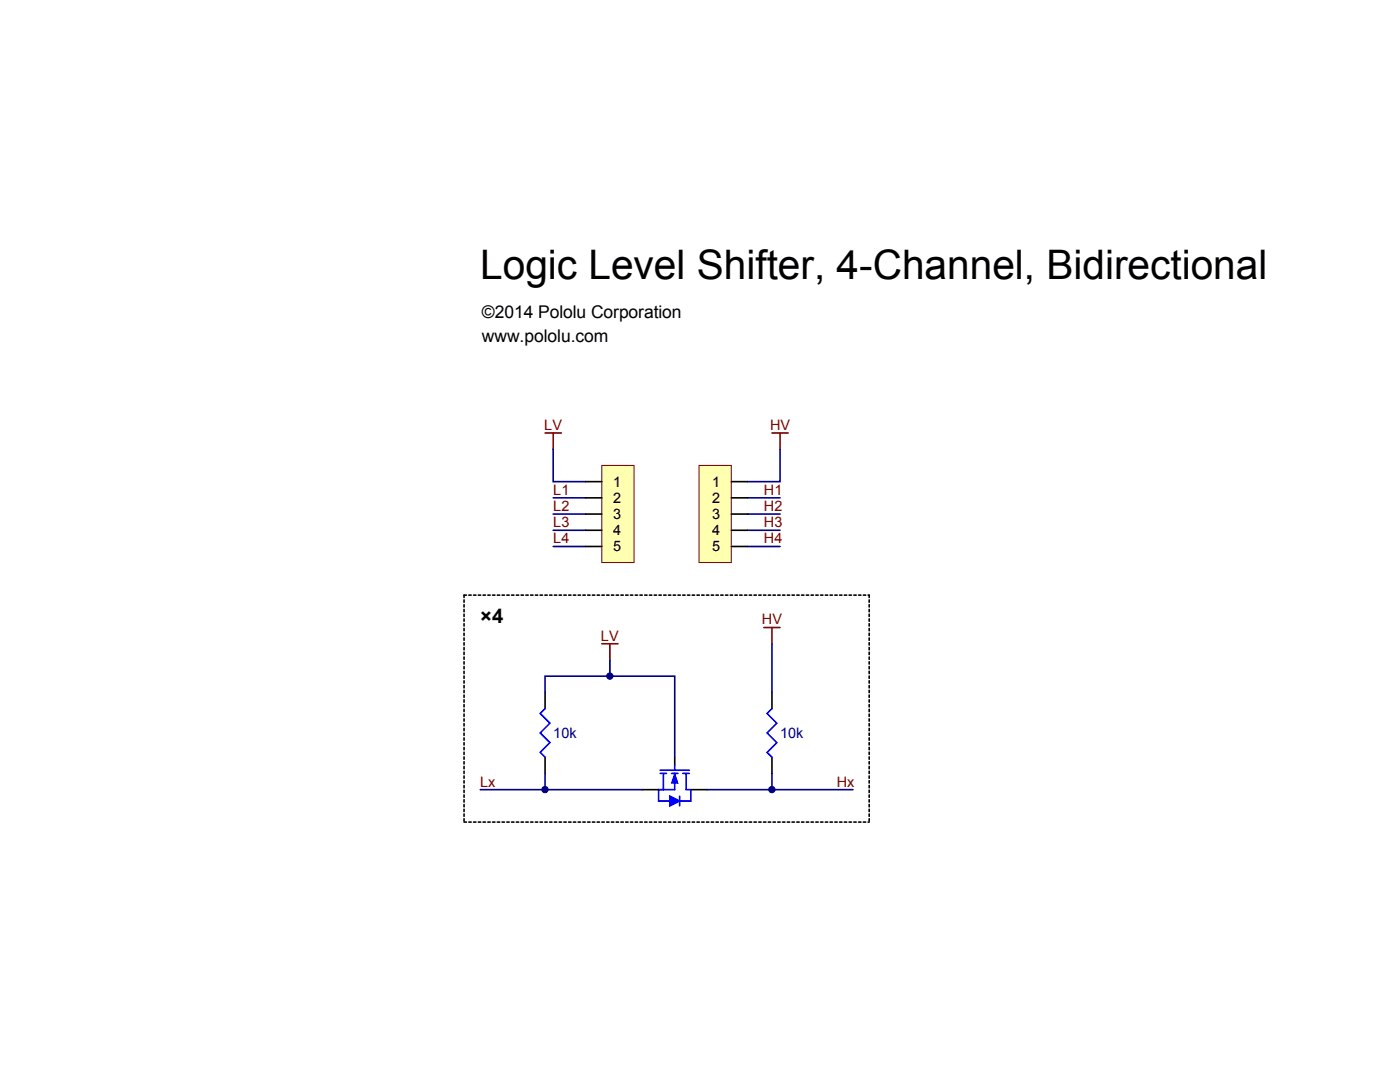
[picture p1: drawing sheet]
<svg xmlns="http://www.w3.org/2000/svg" width="271mm" height="207mm" viewBox="0 0 271 207" stroke-linecap="round" stroke-linejoin="round" font-family="sans-serif">
<path d="M105.5 133.9v3.1M149.4 133.9v3.1M105.5 146.4v3.1M124.3 152.7h3.1M130.6 146.4v1.6M133.7 152.7h3.1M149.4 146.4v3.1" fill="none" stroke="#000" stroke-width=".31"/>
<path d="M105.5 137l-1 1 1.9 1.8-1.9 1.9 1.9 1.9-1.9 1.9 1 .9M149.4 137l-.9 1 1.8 1.8-1.8 1.9 1.8 1.9-1.8 1.9 .9 .9M127.8 148.9h5.6M127.8 149.5h1.2M128.4 149.5v3.2M129.9 149.5h1.3M130.6 149.5v3.2h-3.2v2.2h2.2M130.6 148v.9M131.5 153.9v1.9M132.1 149.5h1.3M132.8 149.5v3.2h.9v2.2h-2.2" fill="none" stroke="#00f" stroke-width=".31"/>
<path d="M130.6 149.5l.6 1.9h-1.3z" fill="#00f" stroke="#00f" stroke-width=".19"/>
<path d="M129.6 153.9l1.9 1-1.9 .9z" fill="#00f" stroke="#00f" stroke-width=".31"/>
<path d="M107.1 86.9v6.2h6.2M107.1 96.3h6.2M107.1 99.4h6.2M144.7 96.3h6.3M144.7 99.4h6.3M151 86.9v6.2h-6.3M107.1 102.5h6.2M107.1 105.7h6.2M144.7 102.5h6.3M144.7 105.7h6.3M149.4 124.5v9.4M92.9 152.7h31.4" fill="none" stroke="#000080" stroke-width=".31"/>
<path d="M105.5 83.7h3.1M107.1 83.7v3.2M149.4 83.7h3.1M151 83.7v3.2M116.5 124.5h3.1M118 124.5v3.1M147.8 121.3h3.2M149.4 121.3v3.2" fill="none" stroke="#800000" stroke-width=".31"/>
<path d="M116.5 90h6.2v18.8h-6.2z" fill="#ffffb0" stroke="#800000" stroke-width=".19"/>
<path d="M113.3 93.1h3.2M113.3 96.3h3.2M113.3 99.4h3.2M113.3 102.5h3.2M113.3 105.7h3.2" fill="none" stroke="#000" stroke-width=".31"/>
<path d="M135.3 90h6.2v18.8h-6.2z" fill="#ffffb0" stroke="#800000" stroke-width=".19"/>
<path d="M141.6 93.1h3.1M141.6 96.3h3.1M141.6 99.4h3.1M141.6 102.5h3.1M141.6 105.7h3.1" fill="none" stroke="#000" stroke-width=".31"/>
<path d="M105.5 133.9v-3.2h25.1v15.7M118 127.6v3.1M105.5 149.5v3.2M136.8 152.7h28.3M149.4 149.5v3.2" fill="none" stroke="#000080" stroke-width=".31"/>
<g fill="#000080" stroke="#000080" stroke-width=".19">
<circle cx="118" cy="130.7" r=".61"/>
<circle cx="105.5" cy="152.7" r=".61"/>
<circle cx="149.4" cy="152.7" r=".61"/>
</g>
<path d="M89.8 115.1v43.9M89.8 115.1h78.4M168.2 115.1v43.9M89.8 159h78.4" fill="none" stroke="#000" stroke-width=".31" stroke-dasharray=".5 .5"/>
<text font-size="7.9" x="92.9" y="53.9">Logic Level Shifter, 4-Channel, Bidirectional</text>
<text font-size="3.9" x="92.9" y="120.5">×4</text>
<g font-size="3.4">
<text x="93.3" y="61.4">©2014 Pololu Corporation</text>
<text x="93.3" y="66.1">www.pololu.com</text>
</g>
<g font-size="2.8" fill="#800000">
<text x="105.3" y="83.1">LV</text>
<text x="149" y="83.1">HV</text>
<text x="107.1" y="95.7">L1</text>
<text x="147.8" y="95.7">H1</text>
<text x="107.1" y="98.8">L2</text>
<text x="107.1" y="101.9">L3</text>
<text x="147.8" y="98.8">H2</text>
<text x="147.8" y="101.9">H3</text>
<text x="107.1" y="105.1">L4</text>
<text x="147.8" y="105.1">H4</text>
<text x="116.3" y="123.9">LV</text>
<text x="147.5" y="120.7">HV</text>
<text x="92.9" y="152.1">Lx</text>
<text x="161.9" y="152.1">Hx</text>
</g>
<g font-size="2.8">
<text x="118.7" y="94.1">1</text>
<text x="137.8" y="94.1">1</text>
<text x="118.7" y="97.2">2</text>
<text x="118.7" y="100.4">3</text>
<text x="137.8" y="97.2">2</text>
<text x="137.8" y="100.4">3</text>
<text x="118.7" y="103.5">4</text>
<text x="118.7" y="106.6">5</text>
<text x="137.8" y="103.5">4</text>
<text x="137.8" y="106.6">5</text>
</g>
<g font-size="2.8" fill="#000080">
<text x="107.1" y="142.7">10k</text>
<text x="151" y="142.7">10k</text>
</g>
</svg>
